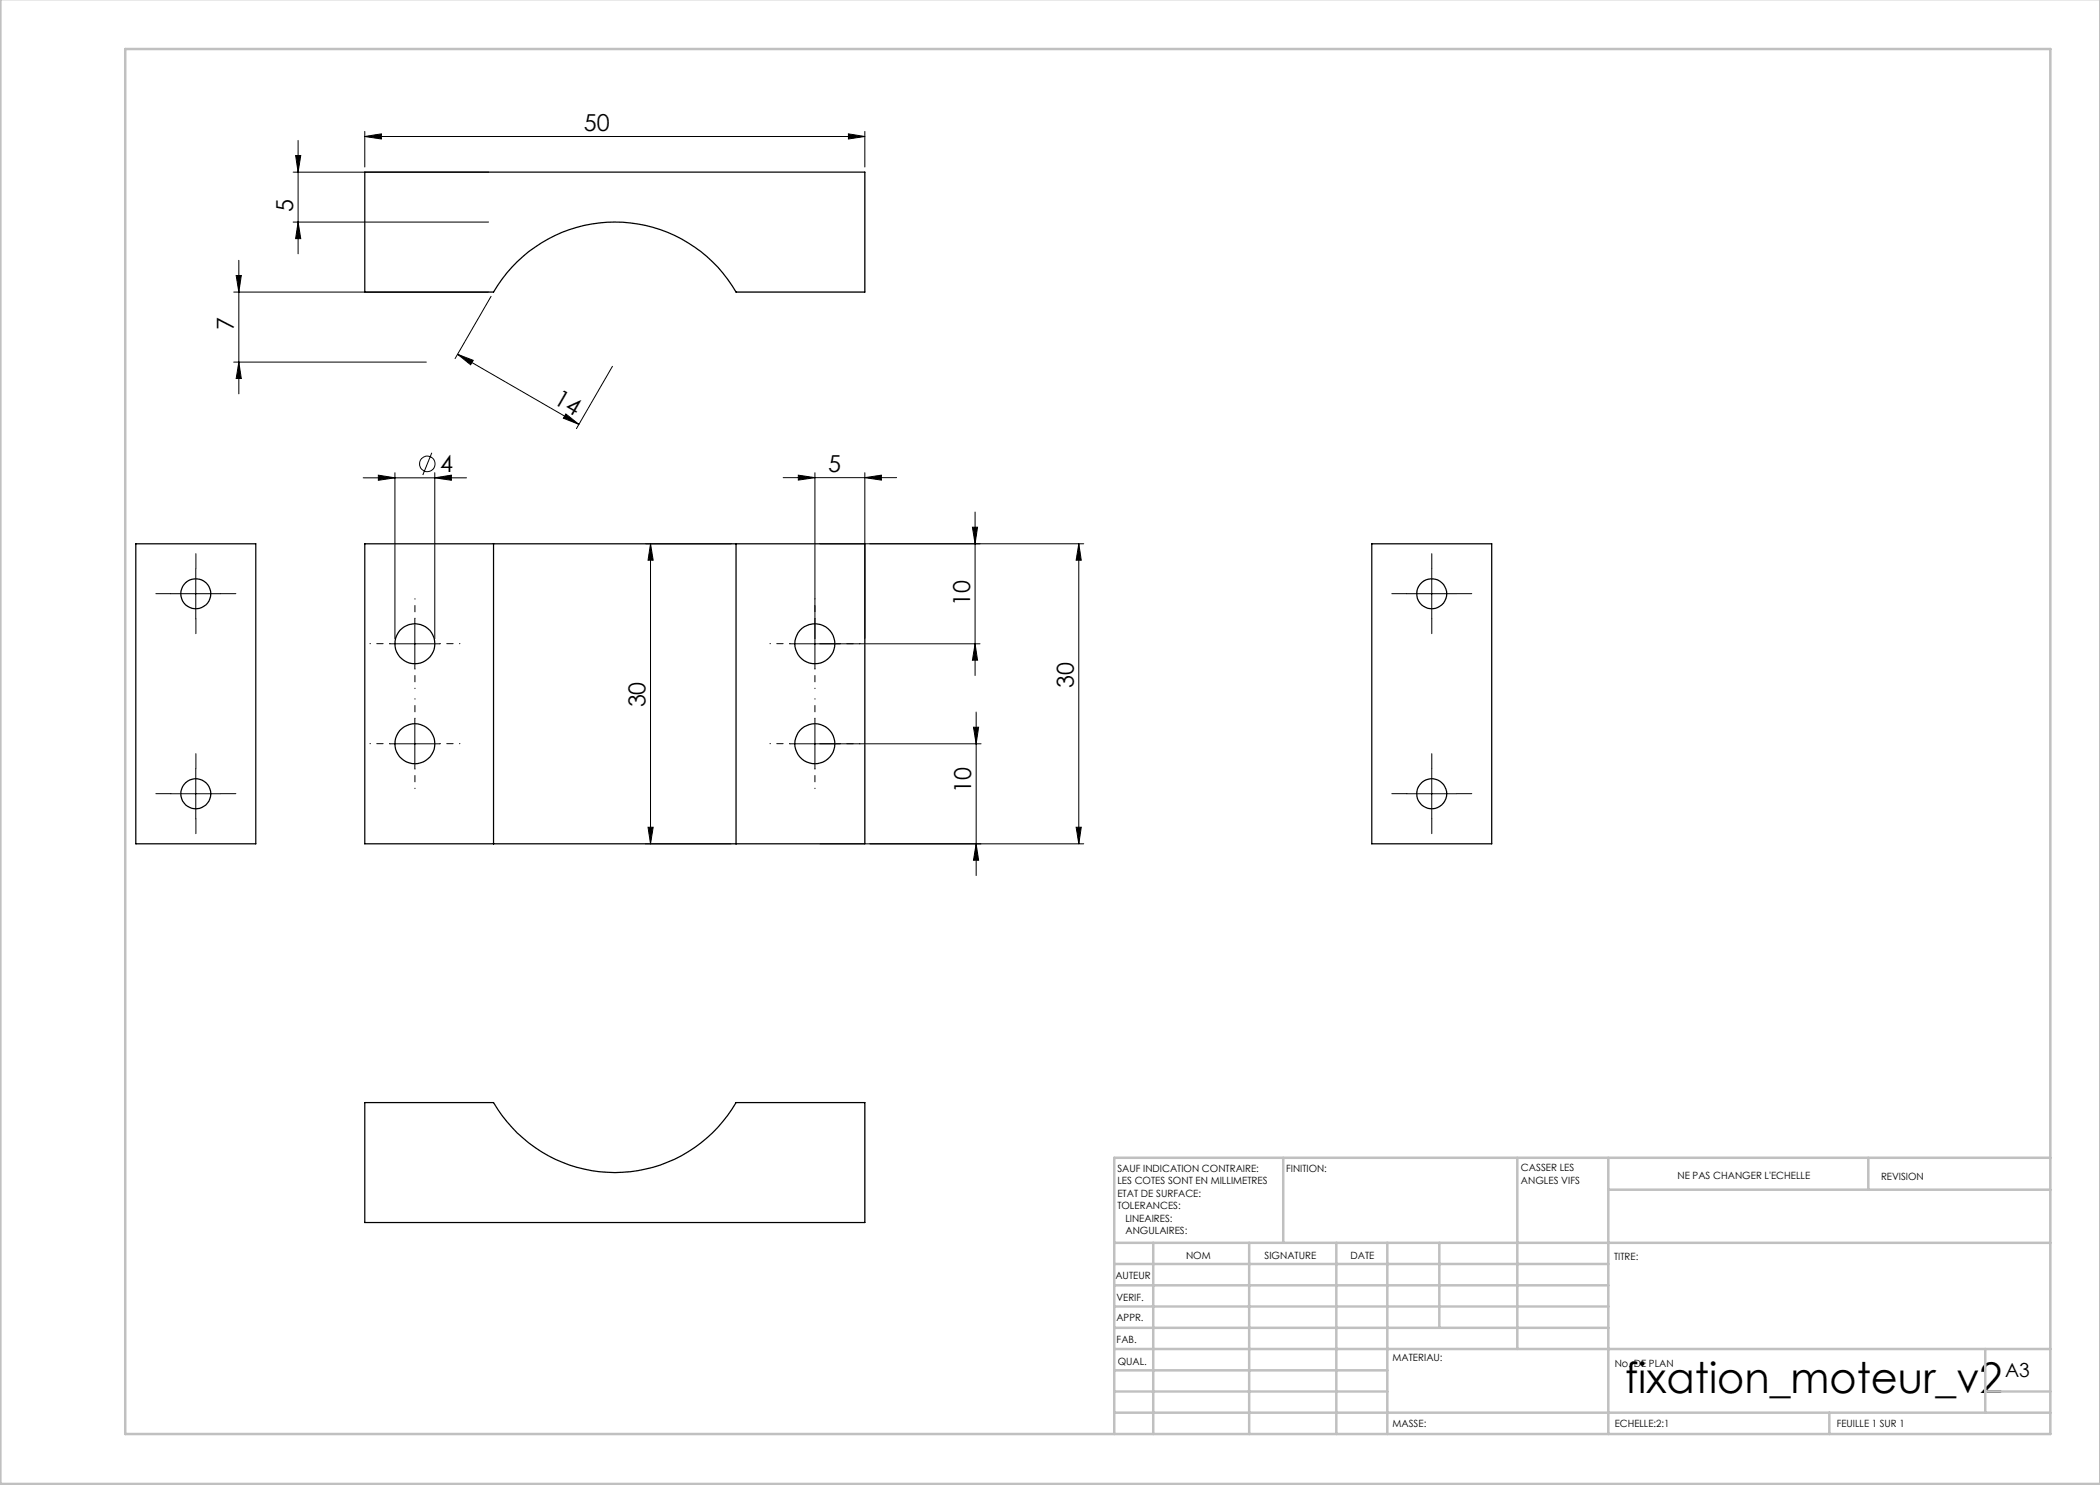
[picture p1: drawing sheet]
<svg xmlns="http://www.w3.org/2000/svg" width="420mm" height="297mm" viewBox="0 0 420 297" stroke-linecap="round" stroke-linejoin="round" font-family="sans-serif">
<g fill="none" stroke="#000" stroke-width=".2">
<path d="M58.6 34.4h39.1M59.1 31.1h1l-.5 3.3zM59.6 28.1v22.7M73 27.3l3.3-.5v1zM73 26.3v7.1M73 27.3h100M169.7 26.8l3.3 .5-3.3 .5zM173 26.3v7.1M46.7 58.4h51M47.2 55.1h1.1l-.5 3.3zM47.8 52.1v26.7M58.6 44.4h39.1"/>
<path d="M59.6 44.4l.5 3.3h-1zM98.2 59.3l-7.2 12.4M46.7 72.4h38.6M47.8 72.4l.5 3.3h-1.1zM91.5 70.9l24.3 14M91.5 70.9l3.2 1.2-.6 .9zM122.5 73.3l-7.2 12.4M72.6 95.6h20.7M75.7 95l3.3 .6-3.3 .5zM79 94.5v33.2M86.4 90.6l-1.8 4.4M87 95.6l3.3-.6v1.1z"/>
<path d="M87 94.5v33.2M113.2 82.8l2.6 2.1-3.1-1.3zM156.6 95.5h22.7M159.7 95l3.3 .5-3.3 .5zM163 94.5v39.2M173 95.5l3.3-.5v1zM173 94.5v33.2M34.1 118.7h10.1M39.2 113.8v10M129.1 108.8h17.1M130.1 108.8l.5 3.2h-1zM130.1 108.8v60"/>
<path d="M194.5 105.4h1l-.5 3.4zM195 102.4v32.7M215.8 108.8l.5 3.2h-1.1zM215.8 108.8v60M216.7 108.8h-52.7M281.3 118.7h10M286.3 113.8v10M78 128.8h10M83 123.8v9.9M158 128.8h38M195 128.8l.5 3.2h-1zM34.1 158.7h10.1"/>
<path d="M39.2 153.7v10.1M78 148.8h10M83 143.8v9.9M158 148.8h38.2M163 143.8v9.9M194.7 145.4h1l-.5 3.4zM195.2 142.4v32.7M281.3 158.7h10M286.3 153.7v10.1M129.1 168.8h17.1M129.6 165.4h1l-.5 3.4zM164 168.8h52.7"/>
<path d="M195.2 168.8l.5 3.2h-1zM215.2 165.4h1.1l-.5 3.4z"/>
<circle cx="85.5" cy="92.8" r="1.55"/>
</g>
<g fill="none" stroke="#000" stroke-width=".2" stroke-dasharray="30.5 1.3 1.3 1.3" stroke-dashoffset="30.4">
<path d="M78 128.7h-4M83 123.7v-4M83 133.7v4M88 128.7h4M158 128.7h-4M163 123.7v-4M163 133.7v4M168 128.7h4M78 148.7h-4M83 143.7v-4M83 153.7v4M88 148.7h4"/>
<path d="M158 148.7h-4M163 143.7v-4M163 153.7v4M168 148.7h4"/>
</g>
<g fill="none" stroke="#000" stroke-width=".2" stroke-dasharray="30.5 1.3 1.3 1.3">
<path d="M34.2 118.7h-3M39.2 113.7v-3M44.2 118.7h3M281.4 118.7h-3M286.4 113.7v-3M291.4 118.7h3M39.2 123.7v3M286.4 123.7v3M34.2 158.7h-3M39.2 153.7v-3M44.2 158.7h3M281.4 158.7h-3"/>
<path d="M286.4 153.7v-3M291.4 158.7h3M39.2 163.7v3M286.4 163.7v3"/>
</g>
<g fill="none" stroke="#c0c0c0" stroke-width=".5">
<path d="M.1 -.1v296.9h419.9M25 9.8h385.1v277h-385.1zM256.6 231.6v17M303.5 231.6v38.2M321.7 231.6v55.2M321.7 237.9h88.4M373.7 231.6v6.3M410.1 231.6h-187.3v55.2M222.8 248.6h187.3M222.8 257.1h98.9M222.8 252.8h98.9M230.6 248.6v38.2"/>
<path d="M249.8 248.6v38.2M267.3 248.6v38.2M277.5 248.6v38.2M287.9 248.6v17M222.8 265.6h98.9M222.8 261.3h98.9M222.8 278.3h54.7M222.8 274.1h54.7M222.8 269.8h187.3M397.1 278.3h13M397.1 269.8v12.7M222.8 282.5h187.3"/>
<path d="M365.9 282.5v4.3"/>
</g>
<g fill="#000">
<path d="M73 27.3l3.3-.5v1zM169.7 26.8l3.3 .5-3.3 .5z"/>
<path d="M91.5 70.9l3.2 1.2-.6 .9zM113.2 82.8l2.6 2.1-3.1-1.3z"/>
<path d="M173 95.5l3.3-.5v1zM159.7 95l3.3 .5-3.3 .5zM87 95.6l3.3-.6v1.1zM75.7 95l3.3 .6-3.3 .5z"/>
<path d="M194.5 105.4h1l-.5 3.4zM195 128.8l.5 3.2h-1zM47.2 55.1h1.1l-.5 3.3zM47.8 72.4l.5 3.3h-1.1zM59.1 31.1h1l-.5 3.3zM59.6 44.4l.5 3.3h-1z"/>
<path d="M129.6 165.4h1l-.5 3.4zM130.1 108.8l.5 3.2h-1zM215.2 165.4h1.1l-.5 3.4zM215.8 108.8l.5 3.2h-1.1z"/>
<path d="M195.2 168.8l.5 3.2h-1zM194.7 145.4h1l-.5 3.4z"/>
</g>
<g fill="none" stroke="#000" stroke-width=".25">
<path d="M73 34.4h100v24h-25.8a28 28 0 0 0-48.5 0h-25.7zM27.2 108.8h24v60h-24zM98.7 108.8h48.5M98.7 108.8h-25.7v60h25.7M98.7 108.8v60M147.2 108.8h25.8v60h-25.8M147.2 108.8v60M274.4 108.8h23.9v60h-23.9zM98.7 168.8h48.5M73 220.5h25.7a28 28 0 0 0 48.5 0h25.8v24h-100z"/>
<circle cx="39.2" cy="118.7" r="3"/>
<circle cx="286.3" cy="118.7" r="3"/>
<circle cx="83" cy="128.8" r="4"/>
<circle cx="163" cy="128.8" r="4"/>
<circle cx="39.2" cy="158.7" r="3"/>
<circle cx="83" cy="148.8" r="4"/>
<circle cx="163" cy="148.8" r="4"/>
<circle cx="286.3" cy="158.7" r="3"/>
</g>
<text font-size="8.5" x="325.1" y="278.5">fixation_moteur_v2</text>
<g font-size="4.7">
<text x="116.8" y="26.3">50</text>
<text x="58.6" y="42.3" transform="rotate(-90 58.6 42.3)">5</text>
<text x="46.8" y="65.9" transform="rotate(-90 46.8 65.9)">7</text>
<text x="110.5" y="80.6" transform="rotate(30 110.5 80.6)">14</text>
<text x="88" y="94.5">4</text>
<text x="165.6" y="94.5">5</text>
<text x="194" y="121.3" transform="rotate(-90 194 121.3)">10</text>
<text x="214.8" y="137.6" transform="rotate(-90 214.8 137.6)">30</text>
<text x="129.1" y="141.5" transform="rotate(-90 129.1 141.5)">30</text>
<text x="194.2" y="158.7" transform="rotate(-90 194.2 158.7)">10</text>
</g>
<text font-size="3.9" x="401" y="275.4">A3</text>
<g font-size="2">
<text x="223.5" y="234.4">SAUF INDICATION CONTRAIRE:</text>
<text x="223.5" y="236.9">LES COTES SONT EN MILLIMETRES</text>
<text x="223.5" y="239.4">ETAT DE SURFACE:</text>
<text x="257.2" y="234.4">FINITION:</text>
<text x="304.2" y="234.3">CASSER LES</text>
<text x="304.2" y="236.8">ANGLES VIFS</text>
<text x="335.5" y="235.8">NE PAS CHANGER L'ECHELLE</text>
<text x="376.2" y="236">REVISION</text>
<text x="223.5" y="241.9">TOLERANCES:</text>
<text x="225.1" y="244.4">LINEAIRES:</text>
<text x="225.1" y="246.9">ANGULAIRES:</text>
<text x="237.2" y="251.8">NOM</text>
<text x="252.9" y="251.7">SIGNATURE</text>
<text x="270.1" y="251.7">DATE</text>
<text x="223.1" y="255.9">AUTEUR</text>
<text x="322.8" y="252">TITRE:</text>
<text x="223.3" y="260.1">VERIF.</text>
<text x="223.3" y="264.2">APPR.</text>
<text x="223.3" y="268.6">FAB.</text>
<text x="223.5" y="272.9">QUAL.</text>
<text x="278.5" y="272.3">MATERIAU:</text>
<text x="323" y="273.4">No. DE PLAN</text>
<text x="278.5" y="285.3">MASSE:</text>
<text x="323" y="285.4">ECHELLE:2:1</text>
<text x="367.4" y="285.4">FEUILLE 1 SUR 1</text>
</g>
</svg>
